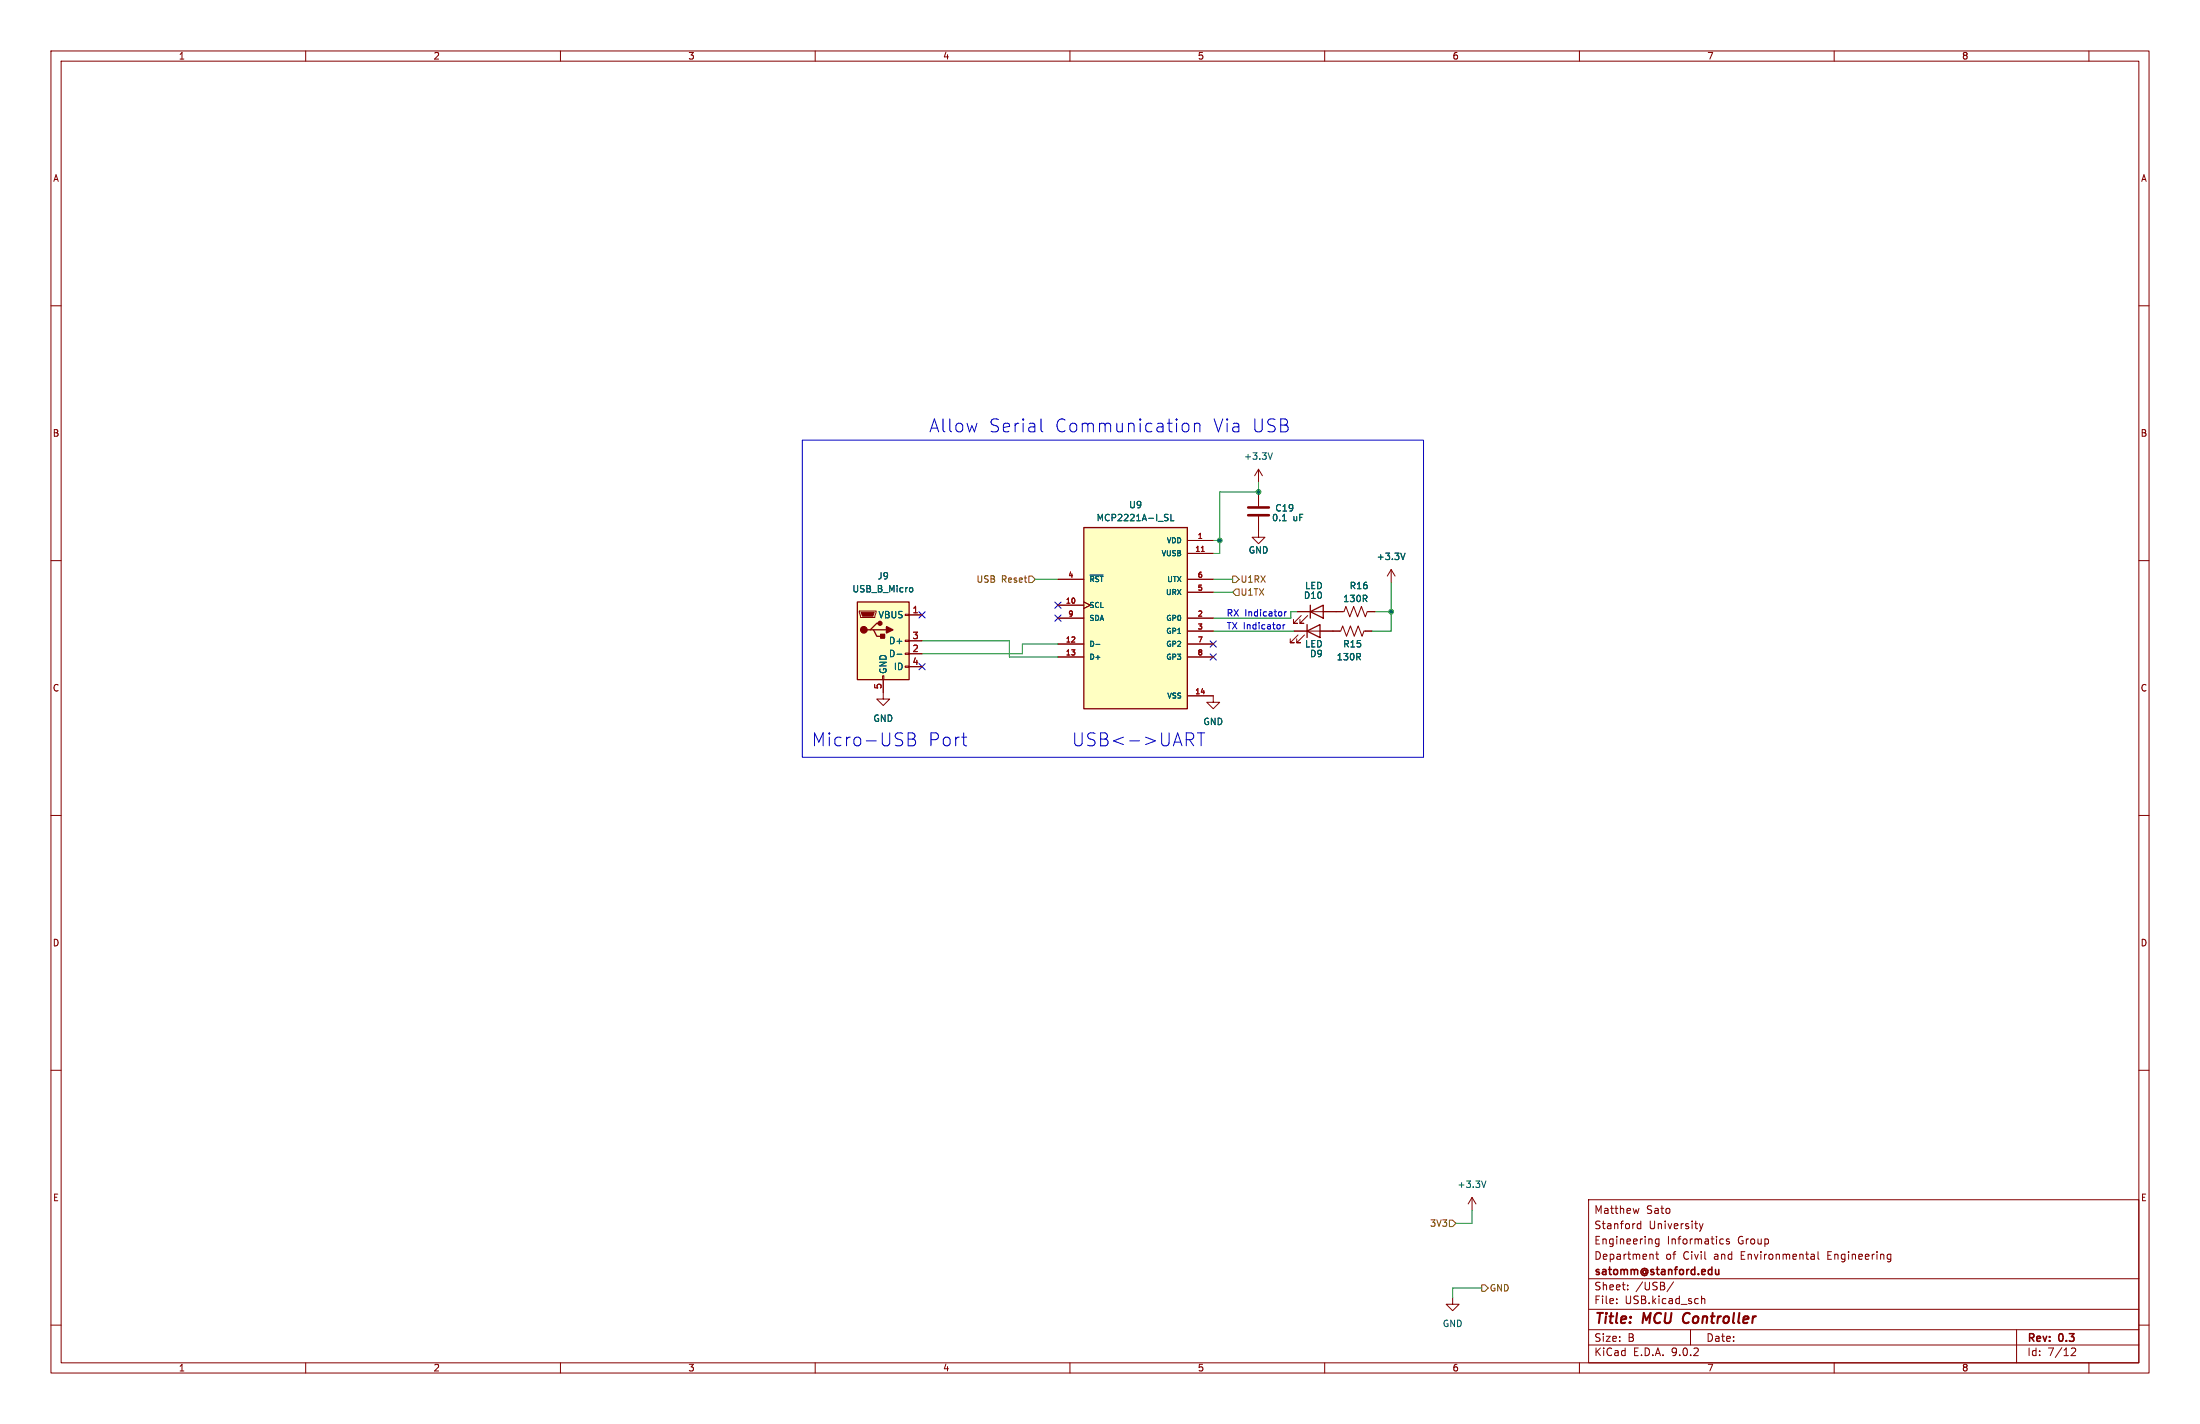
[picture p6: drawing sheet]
<svg xmlns="http://www.w3.org/2000/svg" width="432mm" height="279mm" viewBox="0 0 432 279" stroke-linecap="round" stroke-linejoin="round" font-family="sans-serif">
<g fill="none" stroke="#840000" stroke-width=".2">
<path d="M10 10h411.8v259.4h-411.8zM12 12h407.8v255.4h-407.8zM60 10v2M110 10v2M160 10v2M210 10v2M260 10v2M310 10v2M360 10v2M410 10v2M10 60h2M419.8 60h2"/>
<path d="M247 92.1l-.7 1.2M247 92.1l.8 1.2M247 92.1v2.5M10 110h2M247 104.1v1.3h1.3l-1.3 1.3-1.3-1.3h1.3M419.8 110h2M238.1 136.5v1.3h1.3l-1.3 1.3-1.2-1.3h1.2M254.6 120h7.7M255.4 120.8l-1.5 1.5h.7h-.7v-.8M256.7 120.8l-1.6 1.5h.8h-.8v-.8M261.6 123.8h1.5l.4-1 .8 2 .7-2 .8 2 .8-2 .7 2 .4-1h1.5M10 160h2"/>
<path d="M419.8 160h2M10 210h2M419.8 210h2M288.9 235l-.7 1.2M288.9 235l.8 1.2M288.9 235v2.5M311.8 235.4h108v32h-108zM321.7 237.1l-.3 1-.3-.7M322 239.6v1.5M10 260h2M285.1 254.6v1.3h1.3l-1.3 1.3-1.3-1.3h1.3M311.8 256.9h108"/>
<path d="M311.8 250.9h108M317.3 255.6v.2M317.3 254.9v.1M319.5 252.9v.2M319.5 252.2v.1M322 240.2l-.4-.1-.3 .3 .2 .6h.5M324.4 246.2l.1 .9M325 246.1h.5M325.2 245.6v1.3l.3 .2M325.6 243.1v1.2l-.3 .3-.3-.1M325.6 243.2l-.4-.1-.3 .3 .1 .6h.6M328.5 251.5l-1.3 1.9"/>
<path d="M333.5 240.1l.4 1M333.9 241.1l-.4 .5M334 254.3v1.5M334 254.9l.2-.1 .3 .1 .1 .9M334.3 240.1l-.4 1M337.8 243.1l.5 .1M338.3 244l-.5 .1M339.4 243.2l-.4-.1-.2 .2 .1 .2 .5 .2v.3h-.6M355.6 246.1h.3l.2 .2v.8M356.1 247l-.5 .1M356.1 246.4l-.5 .1M356.8 245.6v1.3l.2 .2"/>
<path d="M370.7 246.1l.4 .1M371.1 247l-.4 .1M371.1 246.1v1.2l-.3 .3M419.8 260h2M60 267.4v2M110 267.4v2M160 267.4v2M210 267.4v2M260 267.4v2M310 267.4v2M311.8 263.9h108M311.8 260.9h108"/>
<path d="M331.8 260.9v3M360 267.4v2M395.8 260.9v6.5M406.5 264.6l.6-.1 .2 .1 .1 .3-.9 1.1h.9M410 267.4v2"/>
</g>
<path d="M330.6 257.9l-.1 .2a1.23 1.23 0 0 0 .1 1.4" fill="none" stroke="#840000" stroke-width=".4"/>
<path d="M336.7 249.1l.1 .9 .3 .1 .3-.2M337.4 249.1v1" fill="none" stroke="#840000" stroke-width=".3"/>
<path d="M249.7 88.8l-.4 1.3M291.6 231.7l-.4 1.3" fill="none" stroke="#006464" stroke-width=".2"/>
<path d="M257.2 118.7v2.6M257.2 120l2.5-1.3v2.6z" fill="none" stroke="#840000" stroke-width=".25"/>
<path d="M212.7 103.5h20.3v35.6h-20.3z" fill="#ffffc2"/>
<path d="M212.7 103.5h20.3v35.6h-20.3z" fill="none" stroke="#840000" stroke-width=".25"/>
<g fill="none" stroke="#840000" stroke-width=".2">
<path d="M207.6 113.7h5.1M207.6 118.7h5.1M212.7 118.1l1.3 .6-1.3 .7M233 113.7h5.1M233 106h5.1M233 108.6h5.1M233 116.2h5.1M207.6 121.3h5.1M207.6 126.4h5.1M207.6 128.9h5.1M233 121.3h5.1M233 126.4h5.1"/>
<path d="M233 128.9h5.1M233 123.8h5.1M233 136.5h5.1"/>
</g>
<path d="M213.9 112.8h2.6M228.8 101.5l.3 .1 .2 .3-.3 .3h-.3M228.8 100.9l.5 .1M229.8 100.9v1.3h.6M215.1 126.4h.8" fill="none" stroke="#006464" stroke-width=".2"/>
<path d="M235.8 108.2h.6" fill="none" stroke="#a90000" stroke-width=".2"/>
<path d="M168.3 118.1h10.1v15.3h-10.1z" fill="#ffffc2"/>
<path d="M168.3 118.1h10.1v15.3h-10.1zM170.8 123.6h.6l.7 1.2h1.3M171.4 123.6h2.6M172.7 122.3h-.6l-1.3 1.3h-.6M256.5 123.8l2.6-1.2v2.5zM256.5 122.6v2.5" fill="none" stroke="#840000" stroke-width=".25"/>
<g fill="none" stroke="#840000" stroke-width=".2">
<path d="M247 96.5v2.8M168.7 119.9h3.3v.2l-.3 1.1h-2.8zM207.6 113.7h5.1M207.6 118.7h5.1M212.7 118.1l1.3 .6-1.3 .7M233 113.7h5.1M233 106h5.1M233 108.6h5.1M233 116.2h5.1M247 101.3v2.8M273 111.8l-.7 1.2M273 111.8l.8 1.2"/>
<path d="M273 111.8v2.5M173.2 132.6h.3v.8h-.3zM173.4 133.4v3.8h1.2l-1.2 1.2-1.3-1.2h1.3M177.7 120.5h.7v.3h-.7zM177.7 125.6h.7v.3h-.7zM177.7 128.1h.7v.3h-.7zM177.7 130.7h.7v.2h-.7zM178.4 120.7h2.6M178.4 125.7h2.6M178.4 128.3h2.6M178.4 130.8h2.6M207.6 121.3h5.1"/>
<path d="M207.6 126.4h5.1M207.6 128.9h5.1M233 123.8h5.1M233 121.3h5.1M233 126.4h5.1M233 128.9h5.1M233 136.5h5.1M254 123.8h8.9M254.6 120h2.6M254.8 124.6l-1.6 1.5h.8h-.8v-.8M256 124.6l-1.5 1.5h.8h-.8v-.8M259.7 120h4.1l.4-1 .7 2 .8-2 .7 2 .8-2 .8 2 .4-1h1.5"/>
<path d="M268 123.8h1.2"/>
</g>
<path d="M169 120.1h2.6l-.3 .8h-2z" fill="#840000" stroke="#840000" stroke-width=".2"/>
<g fill="#840000" stroke="#840000" stroke-width=".25">
<path d="M172.8 124.5h.8v.7h-.8z"/>
<path d="M174 122.9l1.3 .7-1.3 .6z"/>
<circle cx="169.5" cy="123.6" r=".63"/>
<circle cx="172.7" cy="122.3" r=".38"/>
</g>
<path d="M178.7 115.3l.5 .2-.1 .5-.4 .1M213.9 112.8h2.6M228.8 101.5l.3 .1 .2 .3-.3 .3h-.3M228.8 100.9l.5 .1M229.8 100.9v1.3h.6M251.7 102.2h.7M275.8 108.5l-.5 1.3M176 128.4h1M215.1 126.4h.8" fill="none" stroke="#006464" stroke-width=".2"/>
<path d="M245 99.6h4M245 101.1h4" fill="none" stroke="#840000" stroke-width=".51"/>
<path d="M201.9 113h.7l.6 .7-.6 .6h-.7zM241.9 113h.7l.6 .7-.6 .6h-.7zM242.6 115.6h.6v1.2h-.6l-.7-.6zM284.5 239.4h.6l.6 .6-.6 .7h-.6zM290.8 252.1h.7l.6 .6-.6 .7h-.7z" fill="none" stroke="#725600" stroke-width=".2"/>
<g fill="none" stroke="#009600" stroke-width=".2">
<path d="M247 94.6v1.9h-7.6v12.1h-1.3M203.2 113.7h4.4M238.1 116.2h3.8M238.1 106h1.3M238.1 113.7h3.8M273 114.3v9.5h-3.8M181 125.7h17.1v3.2h9.5M207.6 126.4h-6.9v1.9h-19.7M238.1 123.8h15.9M254.6 120h-1.2v1.3h-15.3M269.9 120h3.1M288.9 237.5v2.5h-3.2"/>
<path d="M290.8 252.7h-5.7v1.9"/>
</g>
<path d="M207 118.1l1.3 1.3M208.3 118.1l-1.3 1.3M180.4 130.2l1.2 1.2M180.4 120l1.2 1.3M181.6 130.2l-1.2 1.2M181.6 120l-1.2 1.3M207 120.7l1.3 1.2M208.3 120.7l-1.3 1.2M237.5 125.8l1.2 1.2M237.5 128.3l1.2 1.2M238.7 125.8l-1.2 1.2M238.7 128.3l-1.2 1.2" fill="none" stroke="#000084" stroke-width=".2"/>
<g fill="none" stroke="#0000c2" stroke-width=".2">
<path d="M157.5 86.4h121.9v62.2h-121.9zM204.3 82.2v2.2l.4 .3M232.3 83.2a.69 .69 0 0 1 1 .3v.8a.69 .69 0 0 1-1 .3M234.4 83.3a.63 .63 0 0 1 1.1 .1v1.3M234.4 83v1.7M251.8 122.6v.8M252.1 120v.9M252.2 122.6l-.4 .2M252.5 120l-.4 .3M178.3 143.8h.8a.62 .62 0 0 1 .5 .6 .62 .62 0 0 1-.5 .6 .68 .68 0 0 1 .6 .6 .68 .68 0 0 1-.5 .7h-.9zM178.3 145h.8M232.8 143.8h1a.69 .69 0 0 1 .5 .7 .69 .69 0 0 1-.5 .6h-1"/>
<path d="M233.4 145.1l.9 1.2M235 143.8h1.5M235.7 143.8v2.5"/>
</g>
<path d="M235.8 108.2h.6" fill="none" stroke="#a90000" stroke-width=".2"/>
<g fill="#009600" stroke="#009600" stroke-width=".2">
<circle cx="273" cy="120" r=".46"/>
<circle cx="239.4" cy="106" r=".46"/>
<circle cx="247" cy="96.5" r=".46"/>
</g>
<g font-size="3.5" fill="#0000c2">
<text x="182.3" y="85.1">Allow</text>
<text x="194" y="85.1">Serial</text>
<text x="206.9" y="85.1">Communication</text>
<text x="237.9" y="85.1">Via USB</text>
<text x="159.3" y="146.7">Micro-USB</text>
<text x="182.1" y="146.7">Port</text>
<text x="210.4" y="146.7">USB&lt;-&gt;UART</text>
</g>
<g font-size="2.8" fill="#840000">
<text x="312.8" y="260.3">Title:</text>
<text x="322.5" y="260.3">MCU</text>
<text x="331.2" y="260.3">Controller</text>
</g>
<g font-size="2.1" fill="#840000">
<text x="312.8" y="238.4">Matthew</text>
<text x="323.1" y="238.4">Sato</text>
<text x="312.8" y="244.4">Engineering</text>
<text x="312.8" y="241.4">Stanford</text>
<text x="323.6" y="241.4">University</text>
<text x="327.2" y="244.4">Informatics</text>
<text x="341.1" y="244.4">Group</text>
<text x="312.8" y="250.6">satomm@stanford.edu</text>
<text x="312.8" y="247.4">Department</text>
<text x="326.9" y="247.4">of</text>
<text x="330.4" y="247.4">Civil</text>
<text x="336.6" y="247.4">and</text>
<text x="341.9" y="247.4">Environmental</text>
<text x="359.1" y="247.4">Engineering</text>
<text x="312.8" y="256.1">File:</text>
<text x="312.8" y="253.4">Sheet:</text>
<text x="318.9" y="256.1">USB.kicad_sch</text>
<text x="321" y="253.4">/USB/</text>
<text x="312.8" y="263.5">Size:</text>
<text x="319.5" y="263.5">B</text>
<text x="334.8" y="263.5">Date:</text>
<text x="397.8" y="263.7">Rev:</text>
<text x="404.2" y="263.7">0.3</text>
<text x="312.8" y="266.3">KiCad</text>
<text x="320.5" y="266.3">E.D.A.</text>
<text x="328.1" y="266.3">9.0.2</text>
<text x="397.8" y="266.3">Id:</text>
<text x="401.9" y="266.3">7/12</text>
</g>
<g font-size="1.8" fill="#840000">
<text x="35" y="11.9">1</text>
<text x="85" y="11.9">2</text>
<text x="135" y="11.9">3</text>
<text x="185" y="11.9">4</text>
<text x="235" y="11.9">5</text>
<text x="285" y="11.9">6</text>
<text x="335" y="11.9">7</text>
<text x="385" y="11.9">8</text>
<text x="10.3" y="35.9">A</text>
<text x="420.1" y="35.9">A</text>
<text x="10.3" y="85.9">B</text>
<text x="420.1" y="85.9">B</text>
<text x="10.3" y="135.9">C</text>
<text x="420.1" y="135.9">C</text>
<text x="10.3" y="185.9">D</text>
<text x="420.1" y="185.9">D</text>
<text x="10.3" y="235.9">E</text>
<text x="420.1" y="235.9">E</text>
<text x="35" y="269.3">1</text>
<text x="85" y="269.3">2</text>
<text x="135" y="269.3">3</text>
<text x="185" y="269.3">4</text>
<text x="235" y="269.3">5</text>
<text x="285" y="269.3">6</text>
<text x="335" y="269.3">7</text>
<text x="385" y="269.3">8</text>
</g>
<g font-size="1.8" fill="#006464">
<text x="244.1" y="90.4">+3.3V</text>
<text x="221.5" y="99.9">U9</text>
<text x="250.2" y="100.6">C19</text>
<text x="215.1" y="102.5">MCP2221A-I_SL</text>
<text x="249.6" y="102.5">0.1</text>
<text x="253.8" y="102.5">uF</text>
<text x="172.2" y="113.9">J9</text>
<text x="245" y="108.8">GND</text>
<text x="270.1" y="110.1">+3.3V</text>
<text x="167.2" y="116.4">USB_B_Micro</text>
<text x="255.8" y="117.7">D10</text>
<text x="256.1" y="115.8">LED</text>
<text x="263.5" y="118.3">130R</text>
<text x="264.8" y="115.8">R16</text>
<text x="172.3" y="121.5">VBUS</text>
<text x="174.4" y="126.6">D+</text>
<text x="174.4" y="129.1">D-</text>
<text x="175.3" y="131.7">ID</text>
<text x="256.1" y="127.2">LED</text>
<text x="257" y="129.1">D9</text>
<text x="262.3" y="129.8">130R</text>
<text x="263.5" y="127.2">R15</text>
<text x="174.2" y="132.3" transform="rotate(-90 174.2 132.3)">GND</text>
<text x="171.3" y="141.8">GND</text>
<text x="236.1" y="142.5">GND</text>
<text x="286" y="233.3">+3.3V</text>
<text x="283.1" y="260.6">GND</text>
</g>
<g font-size="1.8" fill="#725600">
<text x="191.6" y="114.5">USB</text>
<text x="196.5" y="114.5">Reset</text>
<text x="243.4" y="117.1">U1TX</text>
<text x="243.4" y="114.5">U1RX</text>
<text x="280.6" y="240.9">3V3</text>
<text x="292.3" y="253.6">GND</text>
</g>
<g font-size="1.8" fill="#a90000">
<text x="179" y="120.4">1</text>
<text x="179" y="125.5">3</text>
<text x="179" y="128">2</text>
<text x="179" y="130.6">4</text>
<text x="173.1" y="135.3" transform="rotate(-90 173.1 135.3)">5</text>
</g>
<g font-size="1.8" fill="#0000c2">
<text x="240.7" y="121">RX Indicator</text>
<text x="240.7" y="123.6">TX Indicator</text>
</g>
<g font-size="1.4" fill="#006464">
<text x="228.9" y="106.8">VDD</text>
<text x="227.9" y="109.3">VUSB</text>
<text x="213.7" y="114.4">~{RST}</text>
<text x="213.7" y="119.5">SCL</text>
<text x="228.7" y="116.9">URX</text>
<text x="229" y="114.4">UTX</text>
<text x="213.7" y="122">SDA</text>
<text x="228.8" y="122">GP0</text>
<text x="228.8" y="124.6">GP1</text>
<text x="213.7" y="127.1">D-</text>
<text x="213.7" y="129.6">D+</text>
<text x="228.8" y="127.1">GP2</text>
<text x="228.8" y="129.6">GP3</text>
<text x="229" y="137.3">VSS</text>
</g>
<g font-size="1.4" fill="#a90000">
<text x="235" y="105.8">1</text>
<text x="209.6" y="113.4">4</text>
<text x="234.5" y="108.3">11</text>
<text x="235" y="113.4">6</text>
<text x="209.1" y="118.5">10</text>
<text x="235" y="116">5</text>
<text x="209.6" y="121">9</text>
<text x="235" y="121">2</text>
<text x="235" y="123.6">3</text>
<text x="209.1" y="126.1">12</text>
<text x="209.1" y="128.7">13</text>
<text x="235" y="126.1">7</text>
<text x="235" y="128.7">8</text>
<text x="234.5" y="136.3">14</text>
</g>
</svg>
